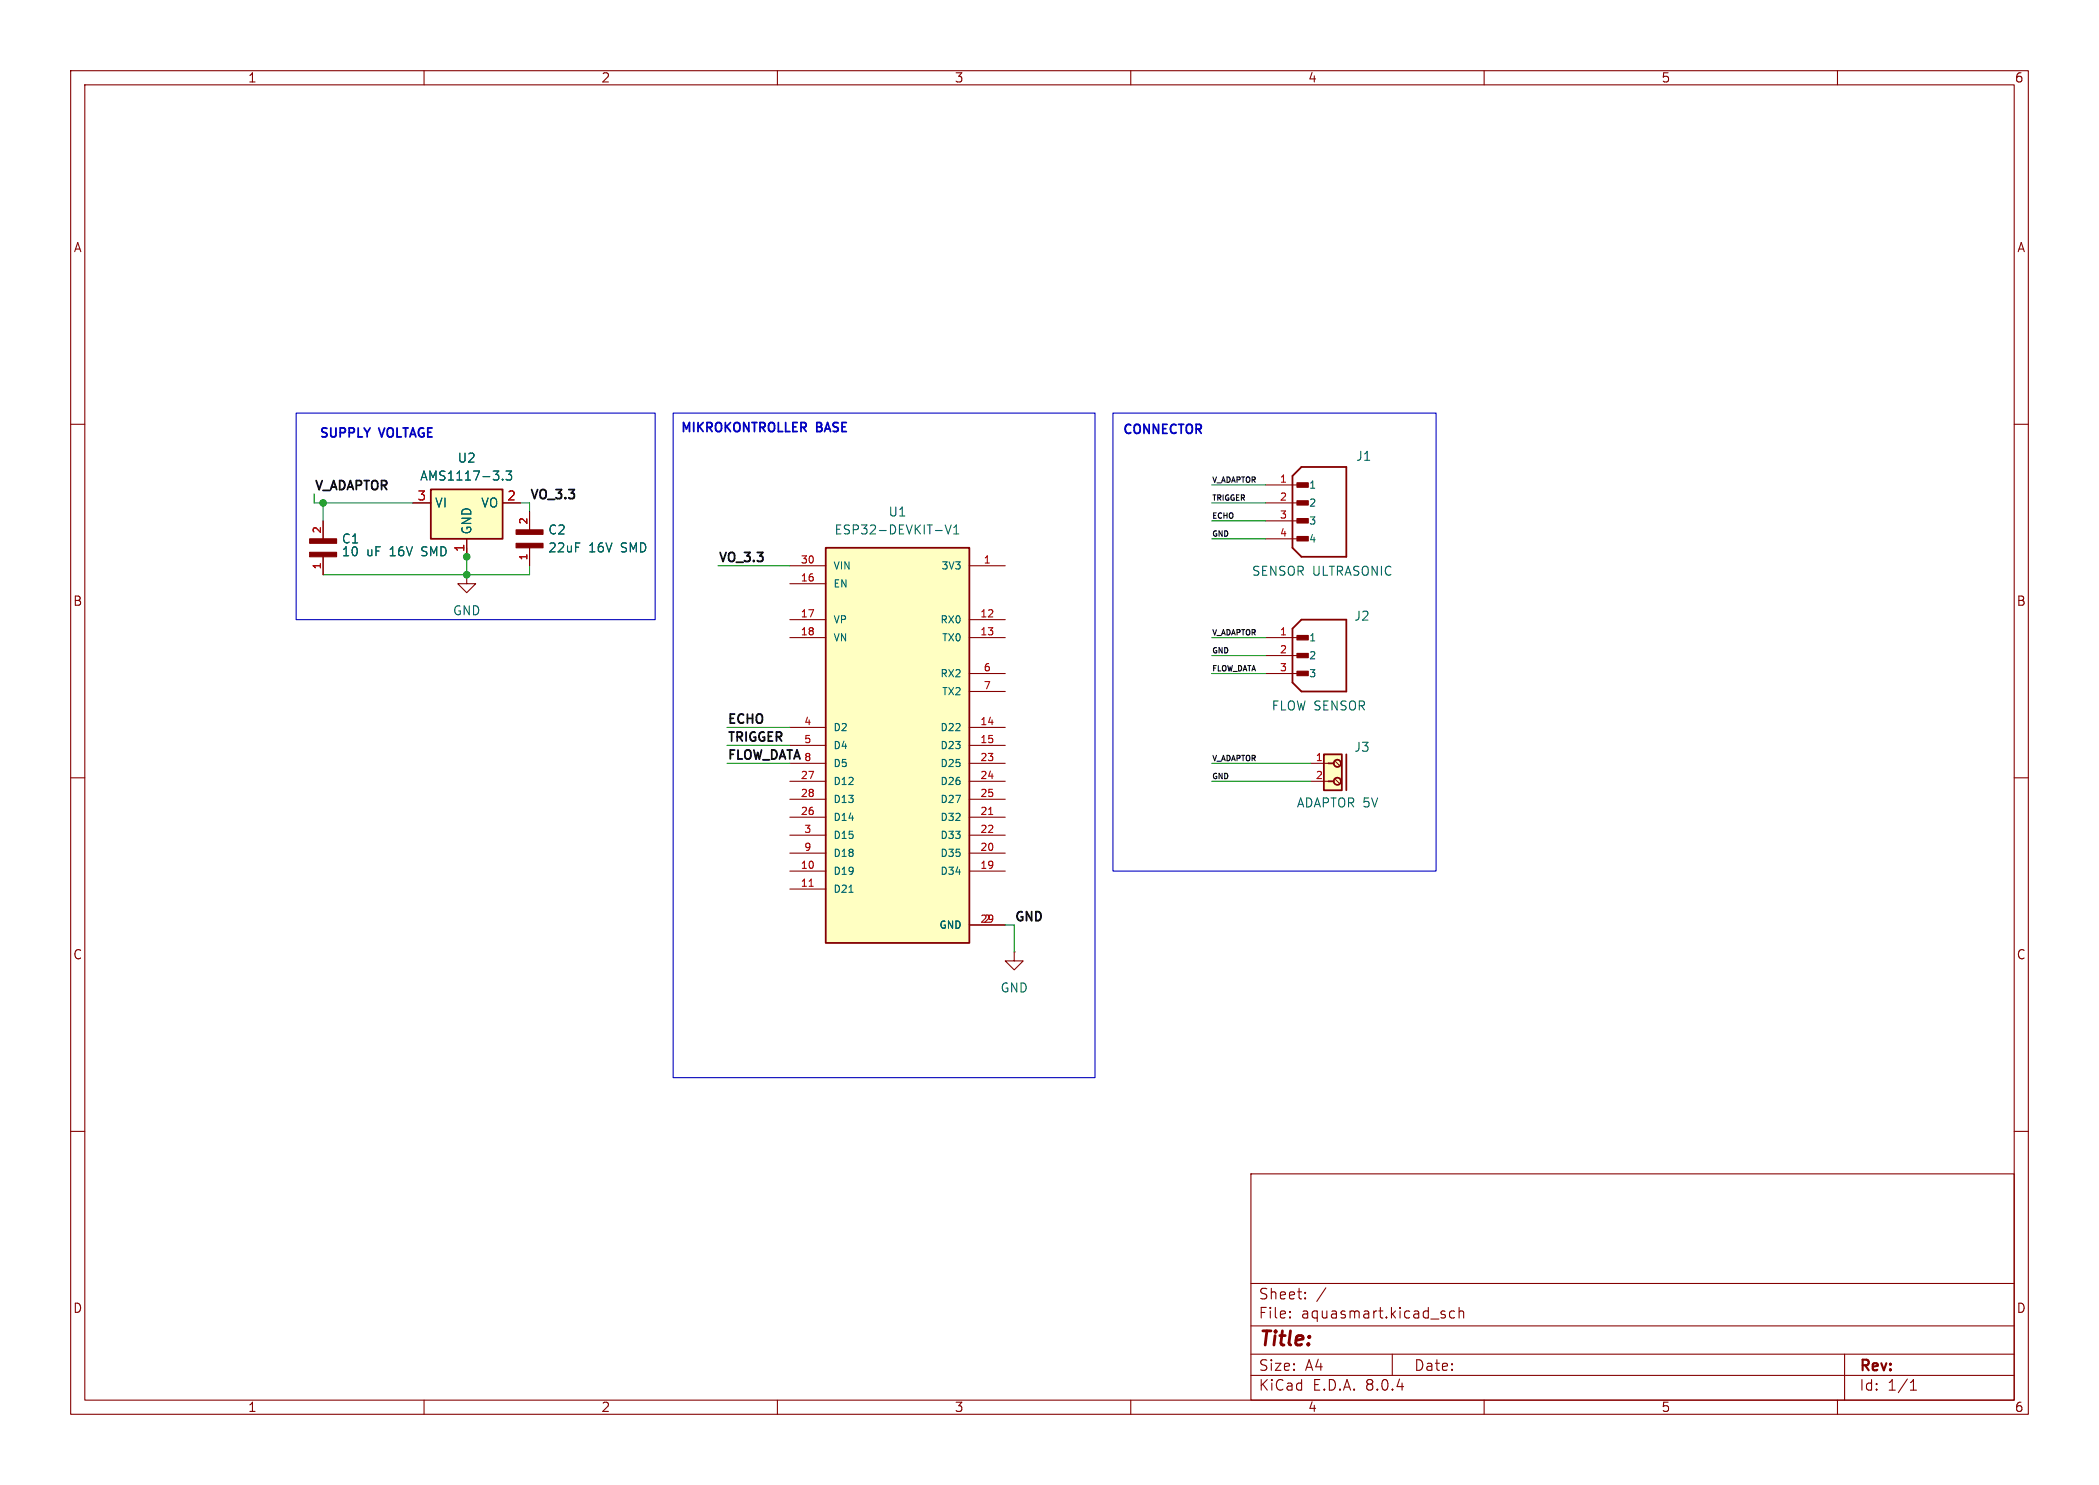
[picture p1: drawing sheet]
<svg xmlns="http://www.w3.org/2000/svg" width="297mm" height="210mm" viewBox="0 0 297 210" stroke-linecap="round" stroke-linejoin="round" font-family="sans-serif">
<g fill="none" stroke="#840000" stroke-width=".15">
<path d="M10 10h277v190h-277zM12 12h273v186h-273zM60 10v2M110 10v2M160 10v2M210 10v2M260 10v2M10 60h2M285 60h2M179.1 68.6h5M179.1 71.1h5M179.1 73.7h5"/>
<path d="M179.1 76.2h5M10 110h2M285 110h2M10 160h2M285 160h2M177 166h108v32h-108zM60 198v2M110 198v2M160 198v2M177 194.5h108M177 191.5h108M177 187.5h108"/>
<path d="M177 181.5h108M182.5 186.3h.1l-.1 .1M182.5 186.3v.1M182.5 185.5v.1M182.5 185.5h.1l-.1 .1M184.7 183.6v.1M184.7 183.6h-.1l.1 .1M184.7 182.8v.1M184.7 182.8h-.1l.1 .1M187.6 182.1l-1.3 2M197 191.5v3M204.3 185.9l.2 .2v.2l-.2 .1"/>
<path d="M204.3 185.4l.2 .1M205.8 185.5l-.4-.1-.3 .3v.4l.1 .2 .2 .1 .4-.1M206.5 185.5a.37 .37 0 0 1 .6 .1v.8M206.5 184.9v1.5M210 198v2M260 198v2M261 191.5v6.5M270.3 196.6h.9M270.3 195.5l.4-.4v1.5"/>
</g>
<g fill="#840000" stroke="#840000" stroke-width=".15">
<path d="M183.5 75.9h1.6v.6h-1.6z"/>
<path d="M183.5 73.3h1.6v.7h-1.6z"/>
<path d="M183.5 70.8h1.6v.6h-1.6z"/>
<path d="M183.5 68.3h1.6v.6h-1.6z"/>
</g>
<path d="M182.9 67.3l1.2-1.3h6.4v12.7h-6.4l-1.2-1.2z" fill="none" stroke="#840000" stroke-width=".25"/>
<path d="M187.3 106.7h2.6v5.1h-2.6z" fill="#ffffc2"/>
<g fill="none" stroke="#840000" stroke-width=".25">
<path d="M182.9 88.9l1.2-1.3h6.4v10.2h-6.4l-1.2-1.3zM187.3 106.7h2.6v5.1h-2.6zM188 108h.7M188 110.5h.7M190.5 106.7v5.1"/>
<circle cx="189.2" cy="110.5" r=".51"/>
<circle cx="189.2" cy="108" r=".51"/>
</g>
<path d="M179.1 90.2h5M179.1 92.7h5M179.1 95.3h5M185.4 108h2.6M185.4 110.5h2.6M189 107.7l.5 .5M189 110.2l.5 .5" fill="none" stroke="#840000" stroke-width=".15"/>
<g fill="#840000" stroke="#840000" stroke-width=".15">
<path d="M183.5 94.9h1.6v.7h-1.6z"/>
<path d="M183.5 92.4h1.6v.6h-1.6z"/>
<path d="M183.5 89.9h1.6v.6h-1.6z"/>
</g>
<path d="M116.8 77.5h20.4v55.9h-20.4z" fill="#ffffc2"/>
<path d="M116.8 77.5h20.4v55.9h-20.4z" fill="none" stroke="#840000" stroke-width=".25"/>
<g fill="none" stroke="#840000" stroke-width=".15">
<path d="M45.7 73.7v2.5M45.7 78.7v2.6M66 81.3v1.3h1.3l-1.3 1.2-1.2-1.2h1.2M66 81.3h.1M111.8 80h5M111.8 87.6h5M111.8 90.2h5M111.8 82.6h5M137.2 80h5M137.2 87.6h5M137.2 90.2h5M137.2 95.3h5"/>
<path d="M137.2 97.8h5M111.8 102.9h5M111.8 105.4h5M111.8 115.6h5M111.8 118.1h5M111.8 108h5M111.8 110.5h5M111.8 113h5M137.2 102.9h5M137.2 105.4h5M137.2 115.6h5M137.2 118.1h5"/>
<path d="M137.2 108h5M137.2 110.5h5M137.2 113h5M111.8 123.2h5M111.8 125.7h5M111.8 120.7h5M137.2 123.2h5M137.2 130.8h5M137.2 120.7h5M143.5 134.6v1.3h1.3l-1.3 1.3-1.3-1.3h1.3M143.5 134.6h.1"/>
</g>
<path d="M133.7 74.2l.5 1.3 .4-1.3M135 75.5h.7M135 74.6l.3-.4v1.3M120.1 126.2h.6" fill="none" stroke="#006464" stroke-width=".15"/>
<path d="M139.9 115.2h.6M114.5 125.3h.6" fill="none" stroke="#a90000" stroke-width=".15"/>
<g fill="#840000" stroke="#840000" stroke-width=".15">
<path d="M43.8 78.1h3.8v.6h-3.8z"/>
<path d="M43.8 76.2h3.8v.6h-3.8z"/>
</g>
<path d="M61 69.2h10.1v7h-10.1z" fill="#ffffc2"/>
<path d="M61 69.2h10.1v7h-10.1z" fill="none" stroke="#840000" stroke-width=".25"/>
<path d="M45.7 73.7v2.5M45.7 78.7v2.6M58.4 71.1h2.6M66 76.2v2.5M71.1 71.1h2.6M74.9 72.4v2.5M74.9 77.5v2.5" fill="none" stroke="#840000" stroke-width=".15"/>
<path d="M71.1 67.8v.1M71.6 66.6h.8l-.4 .5 .3 .1v.6l-.2 .1h-.3l-.2-.1" fill="none" stroke="#006464" stroke-width=".15"/>
<g fill="#840000" stroke="#840000" stroke-width=".15">
<path d="M73 76.8h3.8v.7h-3.8z"/>
<path d="M73 74.9h3.8v.7h-3.8z"/>
</g>
<path d="M41.9 58.4h50.8v29.2h-50.8zM95.2 58.4h59.7v94h-59.7zM157.5 58.4h45.7v64.8h-45.7z" fill="none" stroke="#0000c2" stroke-width=".15"/>
<g fill="none" stroke="#009600" stroke-width=".15">
<path d="M44.4 69.9v1.2h14M45.7 71.1v2.6M66 77.5v3.8M73.7 71.1h1.2v1.3M171.4 76.2h7.7M171.4 73.7h7.7M171.4 71.1h7.7M171.4 68.6h7.7M74.9 80v1.3h-29.2M101.6 80h10.2M171.4 92.7h7.7M171.4 90.2h7.7"/>
<path d="M171.4 95.3h7.7M102.9 102.9h8.9M102.9 105.4h8.9M102.9 108h8.9M171.4 108h14M171.4 110.5h14M142.2 130.8h1.3v3.8"/>
</g>
<g fill="#009600" stroke="#009600" stroke-width=".15">
<circle cx="45.7" cy="71.1" r=".46"/>
<circle cx="66" cy="78.7" r=".46"/>
<circle cx="66" cy="81.3" r=".46"/>
</g>
<text font-size="2.8" fill="#840000" x="178" y="190.9">Title:</text>
<g font-size="2.1" fill="#840000">
<text x="178" y="184">Sheet:</text>
<text x="178" y="186.7">File:</text>
<text x="184.1" y="186.7">aquasmart.kicad_sch</text>
<text x="178" y="196.9">KiCad</text>
<text x="178" y="194.1">Size:</text>
<text x="184.7" y="194.1">A4</text>
<text x="185.7" y="196.9">E.D.A.</text>
<text x="193.3" y="196.9">8.0.4</text>
<text x="200" y="194.1">Date:</text>
<text x="263" y="194.3">Rev:</text>
<text x="263" y="196.9">Id:</text>
<text x="267.1" y="196.9">1/1</text>
</g>
<g font-size="1.8" fill="#840000">
<text x="35" y="11.9">1</text>
<text x="85" y="11.9">2</text>
<text x="135" y="11.9">3</text>
<text x="185" y="11.9">4</text>
<text x="235" y="11.9">5</text>
<text x="285" y="11.9">6</text>
<text x="10.3" y="35.9">A</text>
<text x="285.3" y="35.9">A</text>
<text x="10.3" y="85.9">B</text>
<text x="285.3" y="85.9">B</text>
<text x="10.3" y="135.9">C</text>
<text x="285.3" y="135.9">C</text>
<text x="10.3" y="185.9">D</text>
<text x="285.3" y="185.9">D</text>
<text x="35" y="199.9">1</text>
<text x="85" y="199.9">2</text>
<text x="135" y="199.9">3</text>
<text x="185" y="199.9">4</text>
<text x="235" y="199.9">5</text>
<text x="285" y="199.9">6</text>
</g>
<g font-size="1.8" fill="#0000c2">
<text x="45" y="62.2">SUPPLY</text>
<text x="53.7" y="62.2">VOLTAGE</text>
<text x="96.2" y="61.5">MIKROKONTROLLER BASE</text>
<text x="158.7" y="61.7">CONNECTOR</text>
</g>
<g font-size="1.8" fill="#006464">
<text x="64.7" y="65.6">U2</text>
<text x="191.8" y="65.4">J1</text>
<text x="59.3" y="68.2">AMS1117-3.3</text>
<text x="61.5" y="72">VI</text>
<text x="68" y="72">VO</text>
<text x="48.3" y="77.1">C1</text>
<text x="66.9" y="75.7" transform="rotate(-90 66.9 75.7)">GND</text>
<text x="77.5" y="75.8">C2</text>
<text x="118" y="75.8">ESP32-DEVKIT-V1</text>
<text x="125.6" y="73.3">U1</text>
<text x="48.3" y="78.9">10</text>
<text x="51.9" y="78.9">uF</text>
<text x="55.3" y="78.9">16V</text>
<text x="59.9" y="78.9">SMD</text>
<text x="77.5" y="78.3">22uF</text>
<text x="83.3" y="78.3">16V</text>
<text x="88" y="78.3">SMD</text>
<text x="177" y="81.6">SENSOR ULTRASONIC</text>
<text x="64" y="87.2">GND</text>
<text x="191.5" y="88">J2</text>
<text x="179.8" y="100.7">FLOW SENSOR</text>
<text x="191.5" y="106.5">J3</text>
<text x="183.4" y="114.4">ADAPTOR 5V</text>
<text x="141.5" y="140.6">GND</text>
</g>
<g font-size="1.8" fill="#0f0f0f">
<text x="44.4" y="69.4">V_ADAPTOR</text>
<text x="74.9" y="70.7">VO_3.3</text>
<text x="101.6" y="79.6">VO_3.3</text>
<text x="102.9" y="102.4">ECHO</text>
<text x="102.9" y="107.5">FLOW_DATA</text>
<text x="102.9" y="105">TRIGGER</text>
<text x="143.5" y="130.4">GND</text>
</g>
<g font-size="1.8" fill="#a90000">
<text x="59" y="70.9">3</text>
<text x="71.7" y="70.9">2</text>
<text x="65.8" y="78.2" transform="rotate(-90 65.8 78.2)">1</text>
</g>
<g font-size="1.4" fill="#a90000">
<text x="181" y="68.3">1</text>
<text x="181" y="70.9">2</text>
<text x="45.5" y="75.5" transform="rotate(-90 45.5 75.5)">2</text>
<text x="74.7" y="74.3" transform="rotate(-90 74.7 74.3)">2</text>
<text x="181" y="73.4">3</text>
<text x="181" y="75.9">4</text>
<text x="45.5" y="80.6" transform="rotate(-90 45.5 80.6)">1</text>
<text x="74.7" y="79.4" transform="rotate(-90 74.7 79.4)">1</text>
<text x="113.2" y="82.3">16</text>
<text x="113.2" y="79.8">30</text>
<text x="139.1" y="79.8">1</text>
<text x="113.2" y="87.4">17</text>
<text x="113.2" y="89.9">18</text>
<text x="138.6" y="87.4">12</text>
<text x="138.6" y="89.9">13</text>
<text x="181" y="89.9">1</text>
<text x="139.1" y="95">6</text>
<text x="181" y="92.5">2</text>
<text x="181" y="95">3</text>
<text x="139.1" y="97.5">7</text>
<text x="113.7" y="102.6">4</text>
<text x="113.7" y="105.2">5</text>
<text x="113.7" y="107.7">8</text>
<text x="138.6" y="102.6">14</text>
<text x="138.6" y="105.2">15</text>
<text x="138.6" y="107.7">23</text>
<text x="186.1" y="107.7">1</text>
<text x="113.2" y="110.2">27</text>
<text x="113.2" y="112.8">28</text>
<text x="138.6" y="110.2">24</text>
<text x="138.6" y="112.8">25</text>
<text x="186.1" y="110.2">2</text>
<text x="113.2" y="115.3">26</text>
<text x="113.7" y="117.9">3</text>
<text x="138.6" y="115.3">21</text>
<text x="138.6" y="117.9">22</text>
<text x="113.2" y="122.9">10</text>
<text x="113.2" y="125.5">11</text>
<text x="113.7" y="120.4">9</text>
<text x="138.6" y="122.9">19</text>
<text x="138.6" y="120.4">20</text>
<text x="138.6" y="130.6">29</text>
<text x="139.1" y="130.6">2</text>
</g>
<g font-size="1.4" fill="#006464">
<text x="185.2" y="69.3">1</text>
<text x="185.2" y="71.9">2</text>
<text x="185.2" y="74.4">3</text>
<text x="185.2" y="76.9">4</text>
<text x="117.9" y="83.3">EN</text>
<text x="117.9" y="80.7">VIN</text>
<text x="133.1" y="80.7">3V3</text>
<text x="117.9" y="88.4">VP</text>
<text x="132.9" y="88.4">RX0</text>
<text x="117.9" y="90.9">VN</text>
<text x="132.9" y="96">RX2</text>
<text x="133.2" y="90.9">TX0</text>
<text x="185.2" y="90.9">1</text>
<text x="185.2" y="93.4">2</text>
<text x="185.2" y="96">3</text>
<text x="133.2" y="98.5">TX2</text>
<text x="117.9" y="103.6">D2</text>
<text x="117.9" y="106.1">D4</text>
<text x="132.9" y="103.6">D22</text>
<text x="132.9" y="106.1">D23</text>
<text x="117.9" y="111.2">D12</text>
<text x="117.9" y="113.8">D13</text>
<text x="117.9" y="108.7">D5</text>
<text x="132.9" y="108.7">D25</text>
<text x="132.9" y="111.2">D26</text>
<text x="132.9" y="113.8">D27</text>
<text x="117.9" y="116.3">D14</text>
<text x="117.9" y="118.8">D15</text>
<text x="132.9" y="116.3">D32</text>
<text x="132.9" y="118.8">D33</text>
<text x="117.9" y="123.9">D19</text>
<text x="117.9" y="121.4">D18</text>
<text x="132.9" y="123.9">D34</text>
<text x="132.9" y="121.4">D35</text>
<text x="117.9" y="126.5">D21</text>
<text x="132.8" y="131.5">GND</text>
</g>
<g font-size="1.1" fill="#0f0f0f">
<text x="171.4" y="68.3">V_ADAPTOR</text>
<text x="171.4" y="70.9">TRIGGER</text>
<text x="171.4" y="73.4">ECHO</text>
<text x="171.4" y="75.9">GND</text>
<text x="171.4" y="89.9">V_ADAPTOR</text>
<text x="171.4" y="92.4">GND</text>
<text x="171.4" y="95">FLOW_DATA</text>
<text x="171.4" y="107.7">V_ADAPTOR</text>
<text x="171.4" y="110.2">GND</text>
</g>
</svg>
